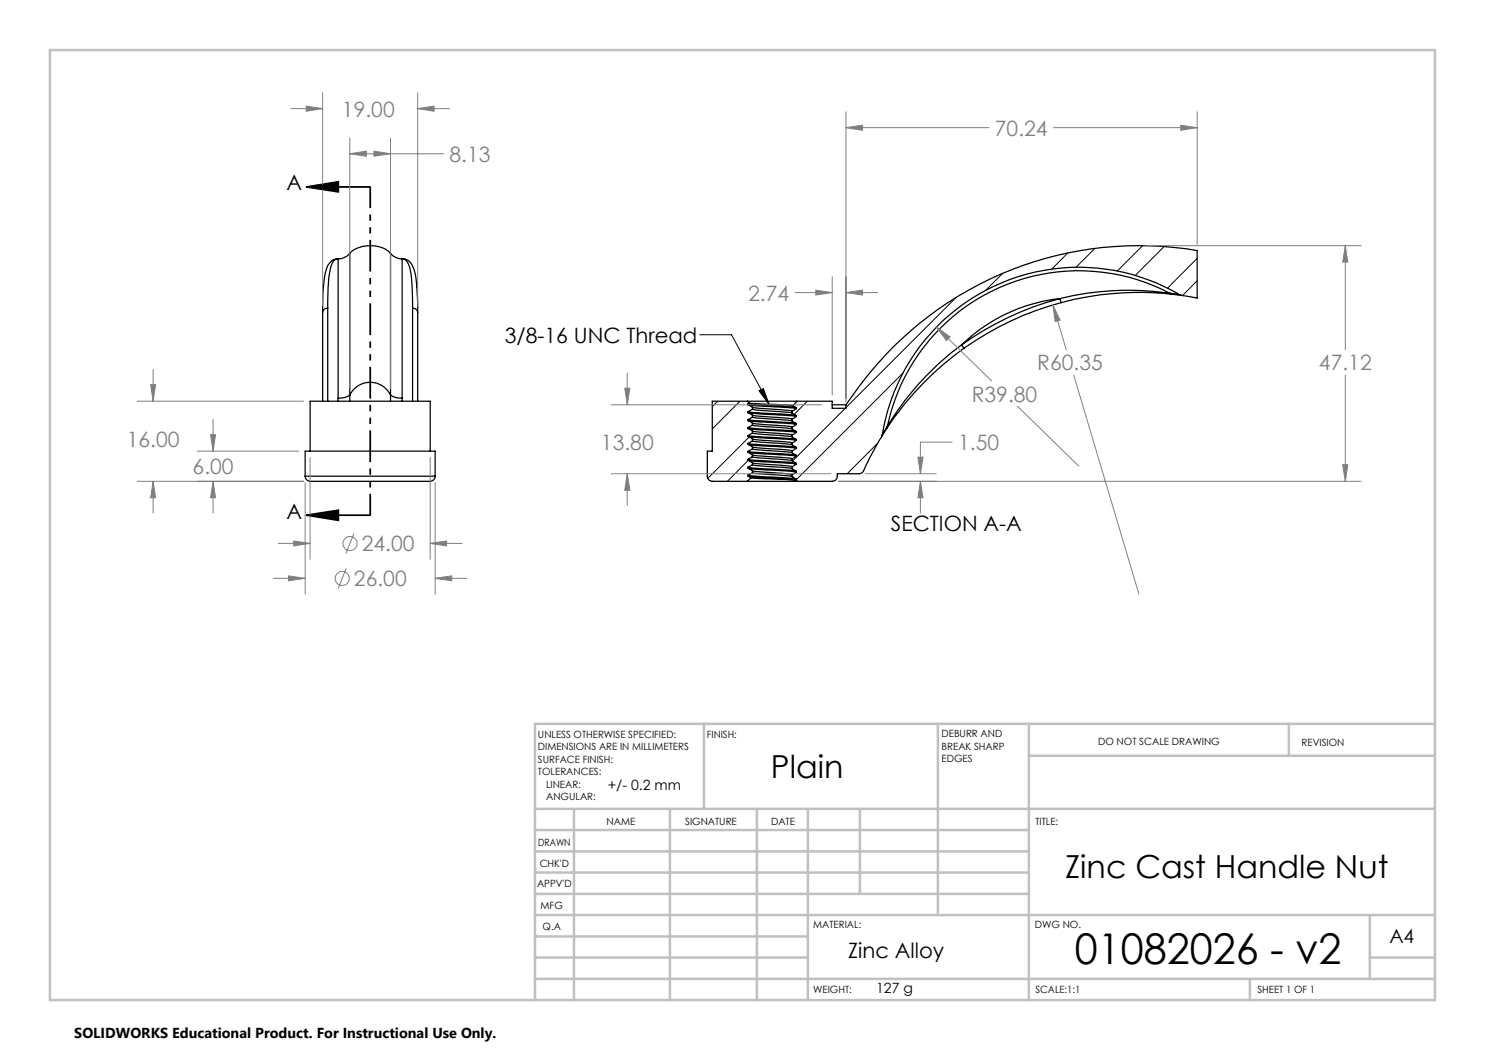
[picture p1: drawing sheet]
<svg xmlns="http://www.w3.org/2000/svg" width="297mm" height="210mm" viewBox="0 0 297 210" stroke-linecap="round" stroke-linejoin="round" font-family="sans-serif">
<g fill="none" stroke="#000" stroke-width=".25">
<path d="M64.7 57.6l-.2 4.9M67.6 51.8a2.36 2.36 0 0 0-2.3 2.1l-.4 1.3-.2 2.3M67.6 51.8h.1M67.6 51.8a1.55 1.55 0 0 0-1.4 1.5 34 34 0 0 0-.7 8.3M67.6 51.8a3.1 3.1 0 0 0 2.4-1.1v28.3M67.6 51.8v27.8M70 50.7a5.8 5.8 0 0 1 5.9-1.3l1.1 .4 1.1 .9M80.4 51.8a3.1 3.1 0 0 1-2.3-1.1v28.3M80.4 51.8v27.8M80.4 51.8h.1M80.5 51.8a2.48 2.48 0 0 1 2.3 2.1l.3 1.2 .3 2.3M80.5 51.8h.1"/>
<path d="M80.5 51.8a1.65 1.65 0 0 1 1.4 1.5 35.5 35.5 0 0 1 .6 8.3M83.4 57.5l.1 5M212 59.7a60.2 60.2 0 0 0-19.7 9.3M212 59.7l.2 .8M212 59.7a33.5 33.5 0 0 0-19.7 9.3M234 58.7l.3 .1M234 58.7l1.9 .2M234 58.7a39.1 39.1 0 0 0-56.5 26.5M234 58.7a56.9 56.9 0 0 0-22 1M234.3 58.8l2 .3M234.3 58.8a59.7 59.7 0 0 0-22.1 1.7M235.9 58.9a39.8 39.8 0 0 0-59.4 28.1"/>
<path d="M235.9 58.9l.4 .2M236.3 59.1l3.1 .5v-9.5a69.8 69.8 0 0 0-70.2 30.9M64.5 62.5v17.7M65.5 61.6a.98 .98 0 0 0-1 .9M65.5 61.6v18.6M67.6 79.6v.6M70 79a4.5 4.5 0 0 1 4-2.6 4.5 4.5 0 0 1 4.1 2.6M70 79a3.6 3.6 0 0 1-2.4 .6M70 79v1.2M78.1 79a3.6 3.6 0 0 0 2.3 .6M78.1 79v1.2M80.4 79.6v.6"/>
<path d="M82.5 61.6a.98 .98 0 0 1 1 .9M82.5 61.6v18.6M83.5 62.5v17.7M192.3 69l.5 .7M192.3 69a57.6 57.6 0 0 0-14.8 16.2M192.8 69.7a61.9 61.9 0 0 0-15.4 15.9M212.2 60.5a61.3 61.3 0 0 0-19.4 9.2M61 95.2a1.25 1.25 0 0 0 1.7 1.1h22.7a1.25 1.25 0 0 0 1.6-1.1M61 95.2v-5h26v5M61 95.2h26M62 90.2v-10h24v10M149.5 96.3h9.9"/>
<path d="M149.5 80.2h9.9M149.5 80.2h-7v10h-1v5a1.02 1.02 0 0 0 1 1.1h7M149.5 80.2l.4 .4M149.6 80.7l9.5 .8M149.6 87.1v.2l.9 .5M149.6 83.9v.2l.9 .5M149.6 90.3v.2l.9 .5M149.6 82.3v.2l.9 .5M149.6 85.5v.2l.9 .5M149.6 88.7v.2l.9 .5M149.6 91.9v.2l.9 .5M149.6 93.4v.3l.9 .4"/>
<path d="M149.6 95v.2l.6 .4M149.6 82.3l9.5 .8M149.6 93.4l9.5 .8M149.6 90.3l9.5 .7M149.6 87.1l9.5 .7M149.6 91.9l9.5 .7M149.6 88.7l9.5 .7M149.6 85.5l9.5 .7M149.6 83.9l9.5 .8M149.6 95l9.5 .8M149.6 80.7v.3l.9 .4M149.8 84.2l9.5 .7"/>
<path d="M149.8 82.6l9.5 .7M149.8 93.7l9.5 .7M149.8 81l9.5 .7M149.8 95.3l9.5 .7M149.8 87.3l9.5 .8M149.8 90.5l9.5 .8M149.8 92.1l9.5 .7M149.8 85.8l9.5 .7M149.8 88.9l9.5 .8M149.9 80.6l8.7 .5M149.9 80.6l-.3 .1M150.2 95.6l9 .5"/>
<path d="M150.2 95.6l-.7 .7M150.5 87.8l7.9 .8M150.5 84.6l7.9 .8M150.5 91l7.9 .7M150.5 81.8l-.9 .5M150.5 83.4l-.9 .5M150.5 85l-.9 .5M150.5 86.6l-.9 .5M150.5 88.2l-.9 .5M150.5 89.8l-.9 .5M150.5 91.4l-.9 .5M150.5 92.9l-.9 .5"/>
<path d="M150.5 94.5l-.9 .5M150.5 81.8l.8 .2 7.1 .6M150.5 81.4l7.9 .8M150.5 92.9l1.1 .3 6.8 .5M150.5 92.6l7.9 .7M150.5 83.4l1.1 .2 6.8 .6M150.5 83l7.9 .8M150.5 94.5l1.6 .3 6.1 .4M150.5 94.1l7.9 .8M150.5 89.8l1.1 .2 5.9 .4 .9 .1M150.5 89.4l7.9 .8M150.5 88.2l7.9 .8"/>
<path d="M150.5 86.6l7.9 .8M150.5 86.2l7.9 .8M150.5 85l7.9 .8M150.5 91.4l1.1 .2 6.8 .5M150.5 81.4v.4M150.5 83v.4M150.5 84.6v.4M150.5 86.2v.4M150.5 87.8v.4M150.5 89.4v.4M150.5 91v.4M150.5 92.6v.3"/>
<path d="M150.5 94.1v.4M158.2 95.2h.2M158.2 95.2l.4 .3M158.4 84.2l.9 .5v.2M158.4 82.6l.9 .5v.2M158.4 93.7l.9 .6v.1M158.4 92.1l.9 .6v.1M158.4 90.5l.9 .6v.2M158.4 89l.9 .5v.2M158.4 87.4l.9 .5v.2M158.4 85.8l.9 .5v.2M158.4 82.2v.4"/>
<path d="M158.4 83.8v.4M158.4 85.4v.4M158.4 87v.4M158.4 88.6v.4M158.4 90.2v.3M158.4 91.7v.4M158.4 93.3v.4M158.4 94.9v.3M158.4 95.2l.2 .3M158.6 81.1l.7 .5v.1M158.6 95.5l.7 .3v.2M159.2 96.1l.2 .2"/>
<path d="M159.3 88.1l-.9 .5M159.3 84.9l-.9 .5M159.3 91.3l-.9 .4M159.3 83.3l-.9 .5M159.3 81.7l-.9 .5M159.3 94.4l-.9 .5M159.3 92.8l-.9 .5M159.3 89.7l-.9 .5M159.3 86.5l-.9 .5M159.3 96l-.1 .1M159.4 80.2l-.8 .9M159.4 80.2h7v1.5h2.8v-.7"/>
<path d="M166.4 81h2.8M176.3 87.3l-2.3 4.2-1.3 2.6a1.01 1.01 0 0 1-.9 .6h-4.3a1.16 1.16 0 0 1-1.1 1.6h-7M176.5 87l-.2 .3M177.4 85.6l-1.1 1.7M177.5 85.2l-1 1.8M177.5 85.2l-.1 .4"/>
</g>
<g fill="none" stroke="#000" stroke-width=".2">
<path d="M191.2 59.5l-22 22M200.5 54.7l-3.4 3.4M213.6 50.6l-3.2 3.2M219 49.7l-3.8 3.7M228.5 49.1l-5.1 5.1M232.8 49.3l-5.8 5.8M239.4 51.7l-5.9 5.9M239.4 56.2l-2.9 2.9M139.9 66.9h6.4l7.5 13.9M151.8 78.2l.9-.5 1.1 3.1zM180.6 74.6l-21.3 21.3M143.5 80.2l-1 1.1"/>
<path d="M148 80.2l-5.5 5.6M149.6 92.1l-4.1 4.2M149.8 87.4l-8.2 8.3M150.5 91.2l-.3 .3M161.5 80.2l-2.6 2.7M169.1 81.7l-10.6 10.5M175.5 88.6l-6.1 6.1"/>
</g>
<g fill="none" stroke="#808080" stroke-width=".2">
<path d="M64.5 18.5v42.7M83.5 18.5v42.7M58.2 21.7h6.3M61.2 21.2l3.3 .5-3.3 .6zM70 30.8l3.3-.6v1zM70 27.6v50.1M70 30.8h18.7M74.8 30.2l3.3 .6-3.3 .4zM78.1 27.6v50.1M83.5 21.7l3.3-.5v1.1zM83.5 21.7h6.4M169.2 25.5l3.3-.5v1.1z"/>
<path d="M169.2 22.4v58M169.2 25.5h28.6M210.7 25.5h28.7M236.1 25l3.3 .5-3.3 .6zM239.4 22.4v26.5M159 58.5h7.4M163.2 58l3.2 .5-3.2 .5zM166.4 55.3v23.7M169.2 58.5l3.3-.5v1zM169.2 58.5h6.3M229.1 49.1h43.1M269.1 49.1l.5 3.3h-1.1z"/>
<path d="M269.1 49.1v20.8M30.1 76.9h1l-.5 3.3zM30.6 73.9v6.3M125 77.6h1l-.6 3.4zM125.4 74.6v6.4M187.3 65.4l2.7 2-.7 .7zM187.3 65.4l11 10.8M210.6 61l1.4 3-1 .3zM210.6 61l2.7 8.9M214.7 75l13.1 43.8M269.1 75v21.3M27.4 96.3h33.3"/>
<path d="M27.4 80.2h33.3M30.6 96.3l.5 3.2h-1zM30.6 96.3v6.3M39.4 90.2h20.4M42.1 87h1l-.5 3.2zM42.6 96.3l.5 3.2h-1zM42.6 83.9v6.3M42.6 96.3v6.3M61 96.5v22.3M62 91.5v20.4M86 91.5v20.4M87 96.5v22.3"/>
<path d="M122.3 94.7h43.9M122.3 81h42M125.4 94.7l.6 3.4h-1zM125.4 94.7v6.4M167.7 96.3h104.5M173.1 94.7h14.2M183.6 91.4h1l-.5 3.3zM184.1 96.3l.5 3.2h-1zM184.1 96.3v6.3M190.4 88.4h-6.3v6.3M203.5 81.2l12.3 12M268.5 92.9h1.1l-.5 3.4z"/>
<path d="M54.7 115.7h6.3M55.7 108.7h6.3M57.7 115.2l3.3 .5-3.3 .5zM58.7 108.2l3.3 .5-3.3 .5zM69.3 113.7l-1.7 4M70.8 106.7l-1.6 4M86 108.7l3.3-.5v1zM86 108.7h6.4M87 115.7l3.3-.5v1zM87 115.7h6.4"/>
<circle cx="68.4" cy="115.7" r="1.42"/>
<circle cx="70" cy="108.7" r="1.42"/>
</g>
<path d="M61.3 37.4l6.4-1v2zM61.3 37.4h12.7M61.3 103l6.4-.9v2zM61.3 103h12.7" fill="none" stroke="#000" stroke-width=".35"/>
<path d="M74 37.4v65.6" fill="none" stroke="#000" stroke-width=".35" stroke-dasharray="6.3 1.3 1.3 1.3 1.3 1.3" stroke-dashoffset="2.1" stroke-linecap="butt"/>
<g fill="none" stroke="#c0c0c0" stroke-width=".5">
<path d="M10 10h277v190h-277zM140.8 144.8v17M187.6 144.8v38.2M205.8 144.8v55.2M205.8 151.2h81.2M257.8 144.8v6.4M287 144.8h-180v55.2M107 161.8h180M107 178.8h98.8M107 174.5h98.8M107 170.3h98.8M107 166h98.8"/>
<path d="M114.8 161.8v38.2M134 161.8v38.2M151.4 161.8v38.2M161.6 161.8v38.2M172 161.8v17M107 195.8h180M107 191.5h54.6M107 187.3h54.6M107 183h180M250 195.8v4.2M274 191.5h13M274 183v12.8"/>
</g>
<g fill="#000">
<path d="M151.8 78.2l.9-.5 1.1 3.1z"/>
<path d="M61.3 37.4l6.4-1v2zM61.3 103l6.4-.9v2z"/>
</g>
<path d="M57.7 115.2l3.3 .5-3.3 .5zM87 115.7l3.3-.5v1zM58.7 108.2l3.3 .5-3.3 .5zM86 108.7l3.3-.5v1zM42.1 87h1l-.5 3.2zM42.6 96.3l.5 3.2h-1zM30.1 76.9h1l-.5 3.3zM30.6 96.3l.5 3.2h-1zM83.5 21.7l3.3-.5v1.1zM61.2 21.2l3.3 .5-3.3 .6zM70 30.8l3.3-.6v1zM74.8 30.2l3.3 .6-3.3 .4zM125.4 94.7l.6 3.4h-1zM125 77.6h1l-.6 3.4zM268.5 92.9h1.1l-.5 3.4zM269.1 49.1l.5 3.3h-1.1zM236.1 25l3.3 .5-3.3 .6zM169.2 25.5l3.3-.5v1.1zM163.2 58l3.2 .5-3.2 .5zM169.2 58.5l3.3-.5v1zM183.6 91.4h1l-.5 3.3zM184.1 96.3l.5 3.2h-1zM210.6 61l.4 3.3 1-.3zM187.3 65.4l2 2.7 .7-.7z" fill="#808080"/>
<text font-size="8.5" x="215" y="192.7">01082026 - v2</text>
<g font-size="6.3">
<text x="154.2" y="155.5">Plain</text>
<text x="213" y="175.7">Zinc Cast Handle Nut</text>
</g>
<g font-size="4.2" fill="#808080">
<text x="68.4" y="23.3">19.00</text>
<text x="199" y="27.1">70.24</text>
<text x="89.9" y="32.3">8.13</text>
<text x="149.6" y="60.1">2.74</text>
<text x="207.5" y="74.1">R60.35</text>
<text x="263.8" y="74.1">47.12</text>
<text x="194.3" y="80.3">R39.80</text>
<text x="25.4" y="89.5">16.00</text>
<text x="38.5" y="94.9">6.00</text>
<text x="120.2" y="90">13.80</text>
<text x="191.6" y="90">1.50</text>
<text x="72.3" y="110.2">24.00</text>
<text x="70.8" y="117.2">26.00</text>
</g>
<g font-size="4.2">
<text x="57.3" y="38.1">A</text>
<text x="101" y="68.5">3/8-16 UNC Thread</text>
<text x="57.3" y="103.8">A</text>
<text x="178.2" y="106.3">SECTION A-A</text>
<text x="169.6" y="191.6">Zinc Alloy</text>
</g>
<text font-size="3.9" x="277.9" y="188.5">A4</text>
<text font-size="2.9" x="14.9" y="207.6">SOLIDWORKS Educational Product. For Instructional Use Only.</text>
<g font-size="2.8">
<text x="121.5" y="157.9">+/- 0.2 mm</text>
<text x="175.2" y="198.6">127 g</text>
</g>
<g font-size="2">
<text x="107.6" y="147.6">UNLESS OTHERWISE SPECIFIED:</text>
<text x="141.4" y="147.6">FINISH:</text>
<text x="188.3" y="147.5">DEBURR AND</text>
<text x="188.3" y="150">BREAK SHARP</text>
<text x="219.6" y="149">DO NOT SCALE DRAWING</text>
<text x="260.3" y="149.2">REVISION</text>
<text x="107.6" y="150.1">DIMENSIONS ARE IN MILLIMETERS</text>
<text x="107.6" y="152.6">SURFACE FINISH:</text>
<text x="107.6" y="155.1">TOLERANCES:</text>
<text x="188.3" y="152.5">EDGES</text>
<text x="109.2" y="157.6">LINEAR:</text>
<text x="109.2" y="160.1">ANGULAR:</text>
<text x="121.3" y="165">NAME</text>
<text x="137" y="164.9">SIGNATURE</text>
<text x="154.2" y="164.9">DATE</text>
<text x="207.1" y="164.9">TITLE:</text>
<text x="107.6" y="169.1">DRAWN</text>
<text x="107.9" y="173.3">CHK'D</text>
<text x="107.4" y="177.4">APPV'D</text>
<text x="108.1" y="181.8">MFG</text>
<text x="108.5" y="186">Q.A</text>
<text x="162.6" y="185.5">MATERIAL:</text>
<text x="207" y="185.5">DWG NO.</text>
<text x="162.6" y="198.5">WEIGHT:</text>
<text x="207.1" y="198.6">SCALE:1:1</text>
<text x="251.5" y="198.6">SHEET 1 OF 1</text>
</g>
</svg>
